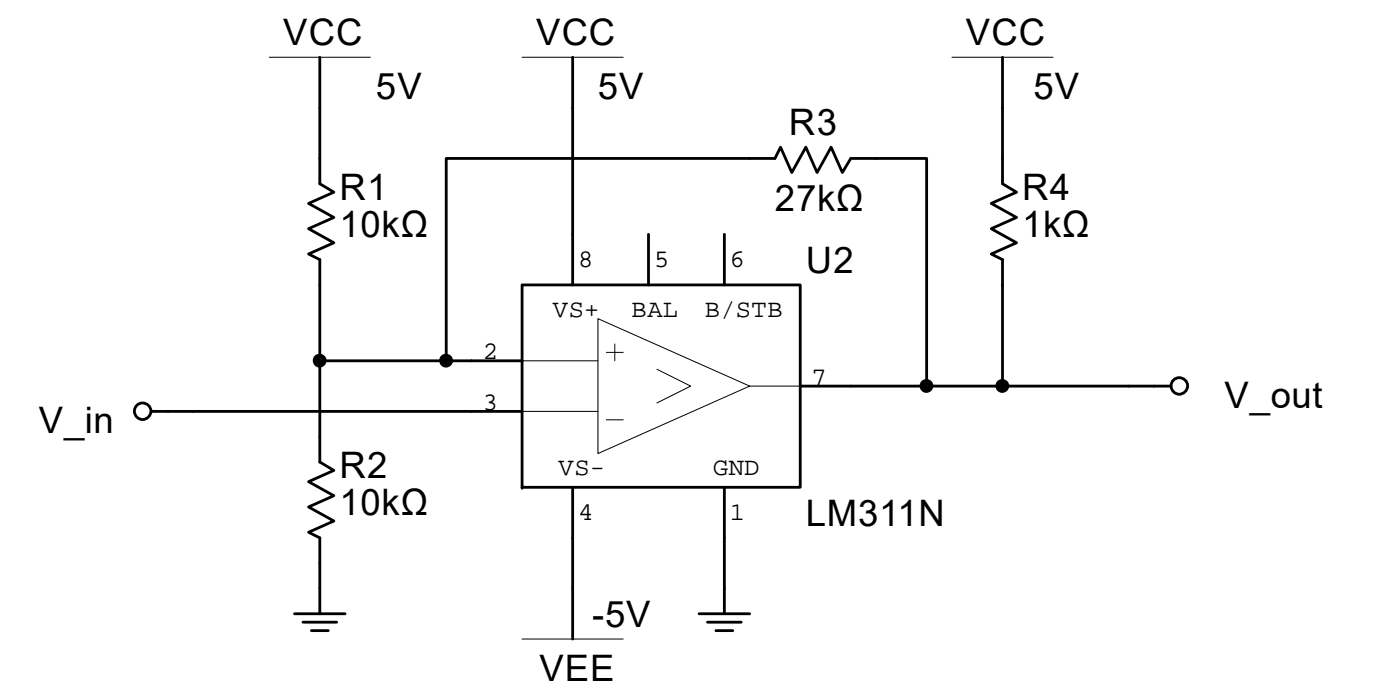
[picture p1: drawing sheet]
<svg xmlns="http://www.w3.org/2000/svg" width="105mm" height="53mm" viewBox="0 0 105 53" stroke-linecap="round" stroke-linejoin="round" font-family="sans-serif">
<path d="M20.3 4.3h7.6M39.3 4.3h7.7M71.7 4.3h7.6M39.3 31h5.8M39.3 27.2h5.8M45.1 24l11.4 5.1-11.4 5.1zM45.7 26.5h1.3M45.7 31.6h1.3M46.3 25.9v1.3M49.5 27.8l2.5 1.3-2.5 1.2M56.5 29.1h3.8M39.3 48.1h7.7" fill="none" stroke="#000" stroke-width=".08"/>
<g fill="none" stroke="#000" stroke-width=".21">
<path d="M24.1 4.3v9.5l1.1 .7-2 .8 2 1.1-2 .8 2 1.1-2 .8 .9 .5v15.2l1.1 .6-2 .9 2 1-2 .9 2 1-2 .9 .9 .4v5.7M43.1 4.3v17.2M48.9 17.6v3.9M54.6 17.6v3.9M75.5 4.3v9.5l1.1 .7-1.9 .8 1.9 1.1-1.9 .8 1.9 1.1-1.9 .8 .8 .5v9.5h-5.7M11.4 31h27.9M24.1 27.2h15.2M33.6 27.2v-15.3h24.8l.4-.8 .9 1.9 1-1.9 .9 1.9 1-1.9 .9 1.9 .6-1.1h5.7v17.2M39.3 21.5h21v15.2h-21zM39.3 36.7h.1M43.1 36.7v11.4M54.6 36.7v9.5"/>
<path d="M60.3 29.1h9.5M88.2 29.1h-12.7M22.2 46.2h3.8M22.8 46.9h2.6M23.5 47.5h1.2M52.7 46.2h3.8M53.3 46.9h2.5M53.9 47.5h1.3"/>
<circle cx="10.7" cy="31" r=".62"/>
<circle cx="88.9" cy="29.1" r=".62"/>
</g>
<g fill="#000" stroke="#000" stroke-width=".21">
<circle cx="24.1" cy="27.2" r=".42"/>
<circle cx="33.6" cy="27.2" r=".42"/>
<circle cx="69.8" cy="29.1" r=".42"/>
<circle cx="75.5" cy="29.1" r=".42"/>
</g>
<g font-size="2.8">
<text x="21.3" y="3.4">VCC</text>
<text x="40.4" y="3.4">VCC</text>
<text x="72.8" y="3.4">VCC</text>
<text x="28.3" y="7.4">5V</text>
<text x="45.1" y="7.4">5V</text>
<text x="59.4" y="10.2">R3</text>
<text x="77.9" y="7.4">5V</text>
<text x="25.6" y="15.1">R1</text>
<text x="25.6" y="17.8">10kΩ</text>
<text x="58.4" y="15.9">27kΩ</text>
<text x="77" y="15.1">R4</text>
<text x="77" y="17.8">1kΩ</text>
<text x="60.7" y="20.6">U2</text>
<text x="2.9" y="32.6">V_in</text>
<text x="92.3" y="30.7">V_out</text>
<text x="25.6" y="36">R2</text>
<text x="25.6" y="38.8">10kΩ</text>
<text x="60.7" y="39.6">LM311N</text>
<text x="44.6" y="47.2">-5V</text>
<text x="40.6" y="51.3">VEE</text>
</g>
<g font-size="1.9">
<text x="41.7" y="23.9">VS+</text>
<text x="43.6" y="20.1">8</text>
<text x="47.6" y="23.9">BAL</text>
<text x="49.3" y="20.1">5</text>
<text x="53.1" y="23.9">B/STB</text>
<text x="55" y="20.1">6</text>
<text x="36.4" y="27.1">2</text>
<text x="61.1" y="29">7</text>
<text x="36.4" y="30.9">3</text>
<text x="42.1" y="35.7">VS-</text>
<text x="53.7" y="35.7">GND</text>
<text x="43.6" y="39.1">4</text>
<text x="55" y="39.1">1</text>
</g>
</svg>
